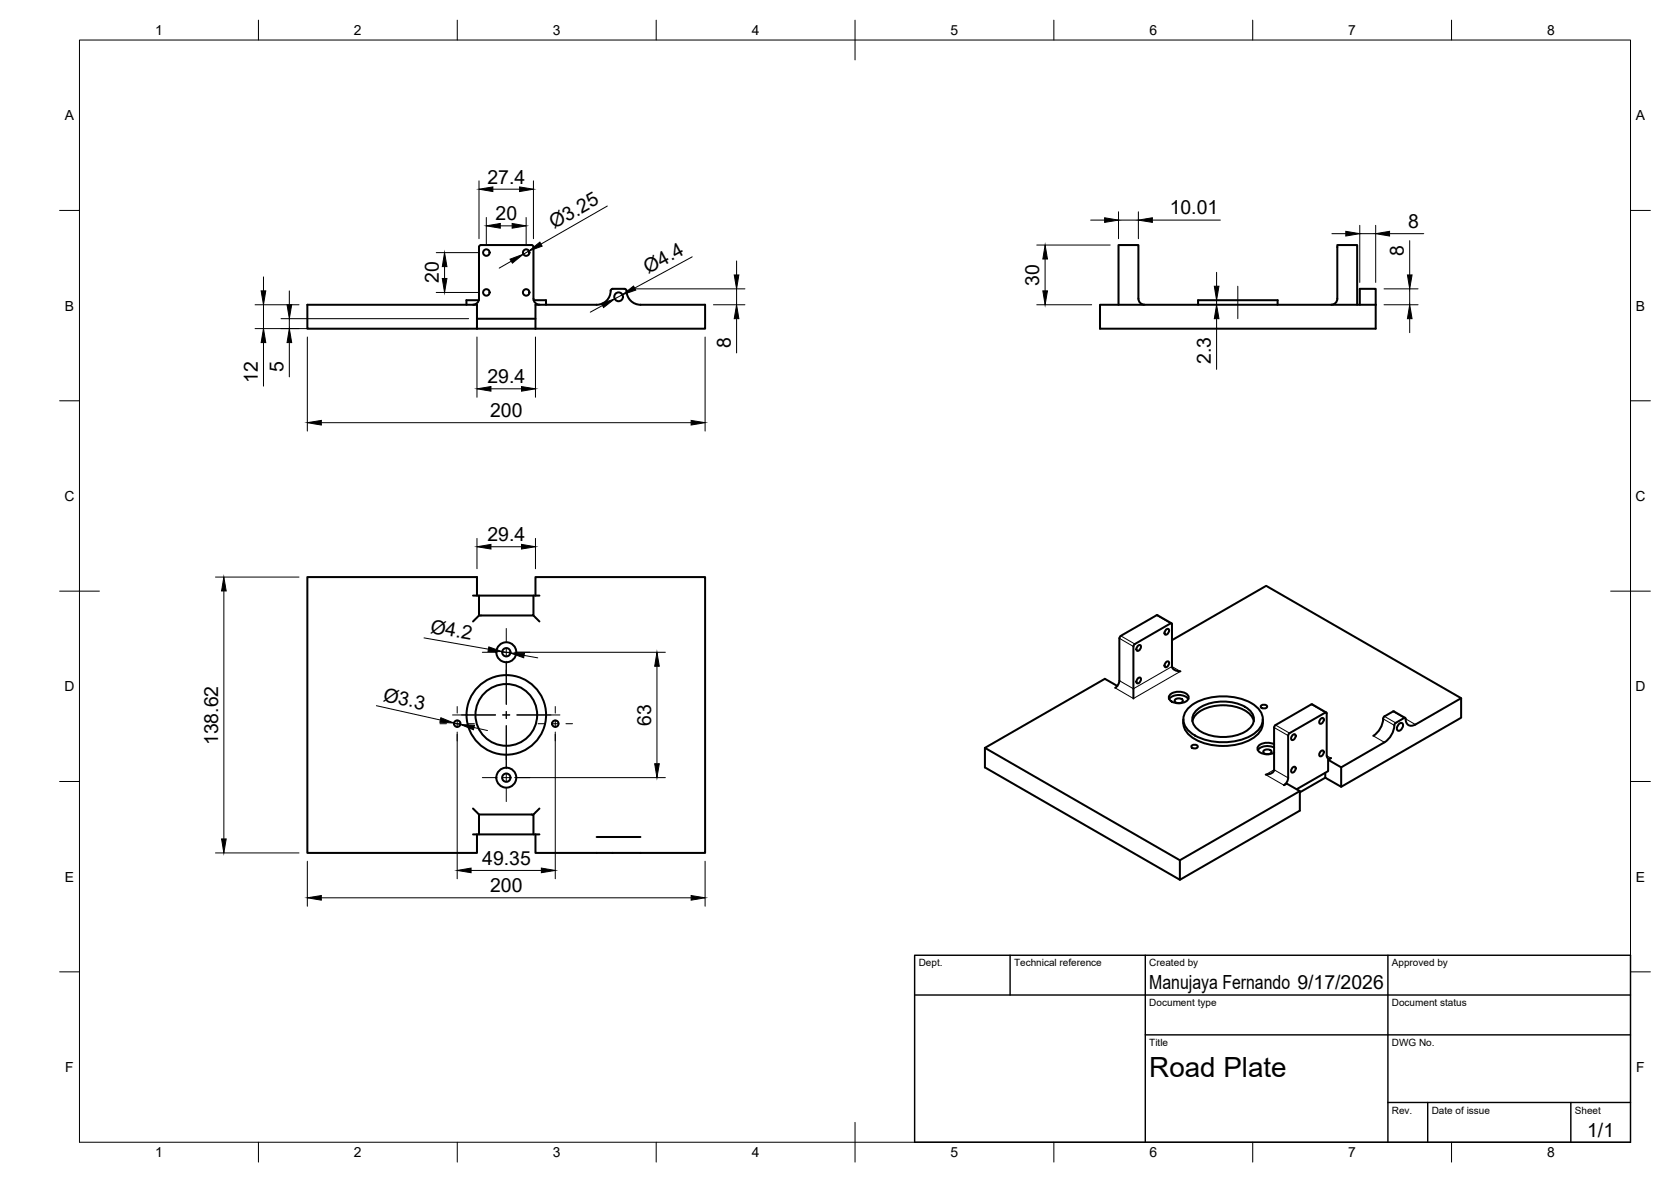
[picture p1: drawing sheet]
<svg xmlns="http://www.w3.org/2000/svg" width="420mm" height="297mm" viewBox="0 0 420 297" stroke-linecap="round" stroke-linejoin="round" font-family="sans-serif">
<!-- layer: Visible -->
<g fill="none" stroke="#000" stroke-width=".51">
<path d="M77.3 76.6h42.6v6h-42.6zM118.9 76.6a1.49 1.49 0 0 0 1.5-1.5v-13l.1-.3 .4-.2h12.8l.4 .2 .1 13.3a1.49 1.49 0 0 0 1.4 1.5M120.4 75.4h-3.1v1.2M134.2 75.4h3.1v1.2M154 72.6h3l.5 .2a3.6 3.6 0 0 0 3.5 3.8h16.3v6h-42.7M154 72.6l-.4 .2a3.6 3.6 0 0 1-3.6 3.8h-15.4v6M276.6 76.6h69.3v6h-69.3zM287.8 76.6a1.52 1.52 0 0 1-1.6-1.5v-13.5h-5v15M301.2 76.6v-1.2h20v1.2M334.8 76.6a1.49 1.49 0 0 0 1.5-1.5v-13.5h4.9v15M341.9 76.6v-4h4v4M119.9 80.1h14.7"/>
<path d="M119.9 82.6h14.7M118.9 149.7h16.7M119.9 149.7v-4.7h-42.6v69.3h42.6v-4.6M120.4 149.7v5h13.7v-5M120.4 154.7l-1.5 1.5M134.1 154.7l1.5 1.5M134.6 149.7v-4.7h42.7v69.3h-42.7v-4.6M291 154.6l3.6 2M291 154.6l-9.2 5.2-.3 .6M293.2 158.3l.4-.3a.76 .76 0 0 1 .2 1 .76 .76 0 0 1-1 .3v-.5zM280.9 172.4l-3.1-1.8-30.2 17.3 49.1 28.3 30.1-17.4-3.3-1.9-.7 .4 .9-1 .2-.8v-10.6M281.5 160.4v10.7"/>
<path d="M281.5 171l-.2 .9-.9 1M285.3 161.8l9-5.1h.3l.1 10.8M285.4 161.8l-.4 .6v13.1M286.1 162.3l.4-.2a.76 .76 0 0 1 .2 1 .76 .76 0 0 1-.9 .3v-.5zM286.1 170.5l.4-.2a.76 .76 0 0 1 .2 .9 .76 .76 0 0 1-.9 .4v-.6zM293.2 166.5l.4-.3a.76 .76 0 0 1 .2 1 .76 .76 0 0 1-1 .3v-.5zM294 175.7a3.3 3.3 0 0 1 4.8 0M294.2 174.6a3.4 3.4 0 0 1 4.6 .3 1.57 1.57 0 0 1-1.8 1.8 3 3 0 0 1-3-1.1v-.7zM294.7 167.5a1.88 1.88 0 0 0 2.1 1.2M294.7 160.9l23.7-13.7 49 28.3-11.5 6.6M295.4 175.9l1-.4a.76 .76 0 0 1 1 .8l-1 .4a.76 .76 0 0 1-1-.8zM298.7 178a14 14 0 0 1 12.6-2.6 8.4 8.4 0 0 1 6 4.2 4 4 0 0 1-1.7 4.6 15 15 0 0 1-16.1 0 3.9 3.9 0 0 1-.8-6.2z"/>
<path d="M300.6 178.8a11 11 0 0 1 10.6-2 5.1 5.1 0 0 1 4.1 4 4.3 4.3 0 0 1-3.1 3.5 12 12 0 0 1-11-.9 3 3 0 0 1-.6-4.6zM317.1 177.4a.84 .84 0 0 1 .8-.3 .84 .84 0 0 1 .7 .6 .84 .84 0 0 1-.9 .4 .84 .84 0 0 1-.6-.7zM333.5 179.1l-3.7-2.1-9.1 5.2M367.4 175.5v4.9l-30.2 17.3M247.6 187.9v5l49.1 28.2M297.5 180.8v.9M297.5 181.7a5.4 5.4 0 0 0 3.9 4.6 15.4 15.4 0 0 0 14.1-1.1 4.7 4.7 0 0 0 2-3.5M299.6 187.4a.84 .84 0 0 1 .9-.3 .84 .84 0 0 1 .6 .7 .84 .84 0 0 1-.9 .3 .84 .84 0 0 1-.6-.7zM299.8 181.2a6.1 6.1 0 0 1 5.5-3.8 10.2 10.2 0 0 1 9.4 2.5l.6 1.3M317.5 180.8v.9M317.7 188.7l1-.4a.76 .76 0 0 1 .9 .9l-.9 .3a.76 .76 0 0 1-1-.8zM320.4 182.8v10.6"/>
<path d="M320.4 187a3.4 3.4 0 0 0-4.2 .7 1.55 1.55 0 0 0 1.8 1.8 3.9 3.9 0 0 0 2.4-.3M320.4 187.9a3.4 3.4 0 0 0-4.1 .6M320.4 193.4a1.88 1.88 0 0 1-2.1 1.3M320.7 182.2l-.3 .6M323.9 184.8l.4-.6 9.1-5.2 .2 .3 .1 11a.63 .63 0 0 0 .9 .2l-.7 .4v2.9l-7.9 4.5M325 184.8l.4-.3a.76 .76 0 0 1 .2 1 .76 .76 0 0 1-.9 .3v-.5zM325 192.9l.4-.2a.76 .76 0 0 1 .2 1 .76 .76 0 0 1-.9 .3v-.5zM326.8 198.8v4.9l-30.1 17.4v-4.9M332.1 180.7l.4-.3a.76 .76 0 0 1 .2 1 .76 .76 0 0 1-.9 .3l-.1-.5zM332.1 188.8l.4-.2a.76 .76 0 0 1 .2 1 .76 .76 0 0 1-.9 .3l-.1-.5zM333.2 195.4l-6.4 3.7M337.2 192.8v4.9l-4-2.3v-1.2"/>
<path d="M347.8 180.6a5.5 5.5 0 0 1-2.5 4.3M351.7 182l.3-.2 .6-.1a1.24 1.24 0 0 1-1.1 1.9 1.09 1.09 0 0 1 .2-1.6zM353.3 180.4l-2.9-1.7-2.3 1.3-.3 .6M355.9 182.1a1.58 1.58 0 0 1-1.8 .1 1.58 1.58 0 0 1-.7-1.8h-.3l-2.1 1.2a1.33 1.33 0 0 0-.5 1.3 5.6 5.6 0 0 1-2.4 3.6l-10.9 6.3-3.3-1.9M118.9 209.7h16.7M118.9 203.2l1.5 1.5M120.4 209.7v-5h13.7v5M135.6 203.2l-1.5 1.5M150 210.3h11"/>
<circle cx="122.3" cy="73.5" r=".81"/>
<circle cx="122.3" cy="63.5" r=".81"/>
<circle cx="132.3" cy="73.5" r=".81"/>
<circle cx="132.3" cy="63.5" r=".81"/>
<circle cx="155.5" cy="74.6" r="1.1"/>
<circle cx="127.3" cy="179.7" r="7.8"/>
<circle cx="127.3" cy="163.9" r="1.05"/>
<circle cx="127.3" cy="163.9" r="2.51"/>
<circle cx="127.3" cy="179.7" r="10"/>
<circle cx="115" cy="181.9" r=".81"/>
<circle cx="127.3" cy="195.4" r="1.05"/>
<circle cx="127.3" cy="195.4" r="2.51"/>
<circle cx="139.6" cy="181.9" r=".81"/>
</g>
<!-- layer: Visible Narrow -->
<g fill="none" stroke="#000" stroke-width=".25">
<path d="M281.8 159.8l3.5 2M290.8 154.6l3.5 2.1M281.5 171.1l3.5 2 9.7-5.6 2.1 1.2-11.8 6.8-4.6-2.6M281.5 160.4l3.5 2.1M329.7 177l3.5 2.1M350.2 178.8l2.9 1.6M320.4 182.8l3.5 2.1M320.7 182.2l3.6 2M323.9 195.5l-3.5-2.1-2.2 1.3 4.6 2.6M333.6 189.9l1 .6M345.3 184.9l2.8 1.6M347.8 180.6l2.8 1.7"/>
<path d="M348.1 180l2.8 1.7M353.4 180.6l2.5 1.5"/>
</g>
<!-- layer: BORDER -->
<g fill="none" stroke="#000" stroke-width=".25">
<path d="M20 10.1h390v276.9h-390zM65 5.1v5M115 5.1v5M165 5.1v5M215 5.1v10M265 5.1v5M315 5.1v5M365 5.1v5M15 52.9h5M410 52.9h5M15 100.7h5M410 100.7h5"/>
<path d="M15 148.6h10M405 148.6h10M15 196.4h5M410 196.4h5M15 244.2h5M410 244.2h5M65 287v5M115 287v5M165 287v5M215 282.1v9.9M265 287v5M315 287v5"/>
<path d="M365 287v5"/>
</g>
<!-- layer: TITLEBLOCK -->
<path d="M230 240.1h180v46.9h-180zM230 250h180M254 240.1v9.9M288 240.1v46.9M349 240.1v46.9M288 260.1h122M349 277.1h61M359 277.1v9.9M395 277.1v9.9" fill="none" stroke="#000" stroke-width=".36"/>
<!-- layer: Smart Centers -->
<g fill="none" stroke="#000" stroke-width=".25">
<path d="M311.2 71.9v8.2M127.3 157.9v3.4M113.8 179.7h10.8M115 177.6v1.6M121.3 163.9h3.3M126.4 179.7h1.8M126.4 163.9h1.8M127.3 163v1.8M127.3 166.2v10.8M127.3 178.8v1.8M130 179.7h10.8M130 163.9h3.3"/>
<path d="M139.6 177.6v1.6M110.6 181.9h1.7M114 181.9h1.8M115 181v1.8M115 184.6v1.6M117.6 181.9h1.7M121.3 195.4h3.3M126.4 195.4h1.8M127.3 182.4v10.8M127.3 194.5v1.8M127.3 198.1v3.3M130 195.4h3.3"/>
<path d="M135.3 181.9h1.6M138.7 181.9h1.8M139.6 181v1.8M139.6 184.6v1.6M142.3 181.9h1.7"/>
</g>
<!-- layer: FD_Dimensions -->
<g fill="none" stroke="#000" stroke-width=".25">
<path d="M120.4 45.5v14.5M122.3 54.7v6.7M123.9 47.5h6.7M125.8 56.8h3M132.3 54.7v6.7M134.1 45.5v14.5M152.7 51.8l-16.7 9.5M274.2 55.3h3.5M281.2 53.2v6.8M281.2 55.3h5M286.2 53.2v6.8M289.8 55.3h17.1"/>
<path d="M334.9 58.7h3.5M341.9 56.6v14.4M341.9 58.7h4M345.9 56.6v14.4M349.4 58.7h8.6M64.1 76.6h11.1M66.3 69.6v3.5M66.3 76.6v6M72.7 73.1v3.5M109.7 63.5h10.5M109.7 73.5h10.5M111.8 67v3"/>
<path d="M128.5 65.6l-3 1.8M133 63.1l-1.4 .8M151.5 76.8l-3.1 1.7M156.5 74.1l-1.9 1M159.1 72.6h28.2M174.1 64.5l-14.5 7.9M179.4 76.6h7.9M185.2 65.6v3.5M185.2 72.6v4M260.7 76.6h13.8M260.7 61.6h18.4M262.8 65.1v8"/>
<path d="M305.9 68.4v3.5M305.9 75.4v1.2M348 72.6h8.6M348 76.6h8.6M354.5 60.5v8.6M354.5 72.6v4M64.1 82.6h53.7M66.3 86.1v10.9M70.7 80.1h47.1M72.7 80.1v2.5M72.7 86.1v8.6M77.3 84.7v23.6"/>
<path d="M119.9 84.7v15.1M123.4 97.7h7.7M134.6 84.7v15.1M177.3 84.7v23.6M185.2 80.1v8.6M305.9 80.1v12.7M354.5 80.1v3.5M80.8 106.2h93M119.9 135.3v7.6M123.4 137.4h7.7M134.6 135.3v7.6M54.2 145h21"/>
<path d="M56.3 148.5v62.3M94.6 177.3l16.1 3.6M106.6 160.3l16.2 2.8M126.3 163.8l2 .3M129.4 163.9h37.9M131.8 164.7l3.4 .6M165.2 167.4v24.5M114.2 181.7l1.6 .4M115 184v36.8M119.2 182.8l3.4 .8M129.4 195.4h37.9M139.6 184v36.8"/>
<path d="M54.2 214.3h21M77.3 216.4v11.3M118.4 218.7h17.7M177.3 216.4v11.3M80.8 225.6h93"/>
</g>
<g fill="#000" stroke="#000" stroke-width=".25">
<path d="M120.4 47.5l3.5-.5v1.1zM122.3 56.8l3.5-.6v1.1zM128.8 56.2l3.5 .6-3.5 .5zM130.6 47l3.5 .5-3.5 .6zM277.7 54.7l3.5 .6-3.5 .6zM286.2 55.3l3.6-.6v1.2zM338.4 58.1l3.5 .6-3.5 .6zM345.9 58.7l3.5-.6v1.2zM65.7 73.1h1.1l-.5 3.5zM72.2 76.6h1.1l-.6 3.5zM111.8 63.5l.6 3.5h-1.2zM111.2 70h1.2l-.6 3.5z"/>
<path d="M128.2 65.1l3.4-1.2-2.8 2.2zM133 63.1l2.7-2.3 .6 1.1zM151.2 76.3l3.4-1.2-2.8 2.2zM156.5 74.1l2.8-2.2 .6 1zM184.6 69.1h1.2l-.6 3.5zM262.8 61.6l.6 3.5h-1.2zM262.2 73.1h1.2l-.6 3.5zM305.3 71.9h1.2l-.6 3.5zM353.9 69.1h1.1l-.5 3.5zM66.3 82.6l.5 3.5h-1.1zM72.7 82.6l.6 3.5h-1.1zM119.9 97.7l3.5-.6v1.2z"/>
<path d="M131.1 97.1l3.5 .6-3.5 .6zM185.2 76.6l.6 3.5h-1.2zM305.9 76.6l.6 3.5h-1.2zM354.5 76.6l.5 3.5h-1.1zM77.3 106.2l3.5-.6v1.2zM173.8 105.6l3.5 .6-3.5 .6zM119.9 137.4l3.5-.6v1.2zM131.1 136.8l3.5 .6-3.5 .6zM56.3 145l.6 3.5h-1.2zM122.9 162.6l3.4 1.2-3.6-.1zM128.3 164.1h3.6l-.2 1.2zM165.2 163.9l.6 3.5h-1.2z"/>
<path d="M110.8 180.4l3.4 1.3-3.6-.2zM115.8 182.1l3.5 .2-.3 1.1zM164.6 191.9h1.2l-.6 3.5zM55.7 210.8h1.2l-.6 3.5zM115 218.7l3.4-.5v1.1zM136.1 218.2l3.5 .5-3.5 .6zM77.3 225.6l3.5-.5v1.1zM173.8 225.1l3.5 .5-3.5 .6z"/>
</g>
<text font-size="7" x="289" y="270.6">Road Plate</text>
<g font-size="4.9">
<text x="122.6" y="46.2">27.4</text>
<text x="294.1" y="53.9">10.01</text>
<text x="124.6" y="55.3">20</text>
<text x="139.3" y="57.7" transform="rotate(-30 139.3 57.7)">Ø3.25</text>
<text x="354.1" y="57.3">8</text>
<text x="353" y="64.4" transform="rotate(-90 353 64.4)">8</text>
<text x="110.3" y="71.2" transform="rotate(-90 110.3 71.2)">20</text>
<text x="163" y="68.8" transform="rotate(-28 163 68.8)">Ø4.4</text>
<text x="261.3" y="71.8" transform="rotate(-90 261.3 71.8)">30</text>
<text x="183.7" y="87.5" transform="rotate(-90 183.7 87.5)">8</text>
<text x="71.3" y="93.5" transform="rotate(-90 71.3 93.5)">5</text>
<text x="304.4" y="91.6" transform="rotate(-90 304.4 91.6)">2.3</text>
<text x="64.9" y="96.2" transform="rotate(-90 64.9 96.2)">12</text>
<text x="122.6" y="96.3">29.4</text>
<text x="123.3" y="104.8">200</text>
<text x="122.6" y="135.9">29.4</text>
<text x="108.1" y="159" transform="rotate(10 108.1 159)">Ø4.2</text>
<text x="96.2" y="176.1" transform="rotate(13 96.2 176.1)">Ø3.3</text>
<text x="163.7" y="182.4" transform="rotate(-90 163.7 182.4)">63</text>
<text x="54.8" y="187.3" transform="rotate(-90 54.8 187.3)">138.62</text>
<text x="121.2" y="217.3">49.35</text>
<text x="123.3" y="224.2">200</text>
<text x="289" y="248.5">Manujaya Fernando 9/17/2026</text>
<text x="399.1" y="285.7">1/1</text>
</g>
<g font-size="3.5">
<text x="39" y="8.8">1</text>
<text x="89" y="8.8">2</text>
<text x="139" y="8.8">3</text>
<text x="189" y="8.8">4</text>
<text x="239" y="8.8">5</text>
<text x="289" y="8.8">6</text>
<text x="339" y="8.8">7</text>
<text x="389" y="8.8">8</text>
<text x="16.3" y="30.2">A</text>
<text x="411.3" y="30.2">A</text>
<text x="16.3" y="78">B</text>
<text x="411.3" y="78">B</text>
<text x="16.2" y="125.9">C</text>
<text x="411.2" y="125.9">C</text>
<text x="16.2" y="173.7">D</text>
<text x="411.2" y="173.7">D</text>
<text x="16.3" y="221.6">E</text>
<text x="411.3" y="221.6">E</text>
<text x="16.4" y="269.4">F</text>
<text x="411.4" y="269.4">F</text>
<text x="39" y="290.8">1</text>
<text x="89" y="290.8">2</text>
<text x="139" y="290.8">3</text>
<text x="189" y="290.8">4</text>
<text x="239" y="290.8">5</text>
<text x="289" y="290.8">6</text>
<text x="339" y="290.8">7</text>
<text x="389" y="290.8">8</text>
</g>
<g font-size="2.5">
<text x="231" y="242.9">Dept.</text>
<text x="255" y="242.9">Technical reference</text>
<text x="289" y="242.9">Created by</text>
<text x="350" y="242.9">Approved by</text>
<text x="289" y="252.8">Document type</text>
<text x="350" y="252.8">Document status</text>
<text x="289" y="262.9">Title</text>
<text x="350" y="262.9">DWG No.</text>
<text x="350" y="279.9">Rev.</text>
<text x="360" y="279.9">Date of issue</text>
<text x="396" y="279.9">Sheet</text>
</g>
</svg>
